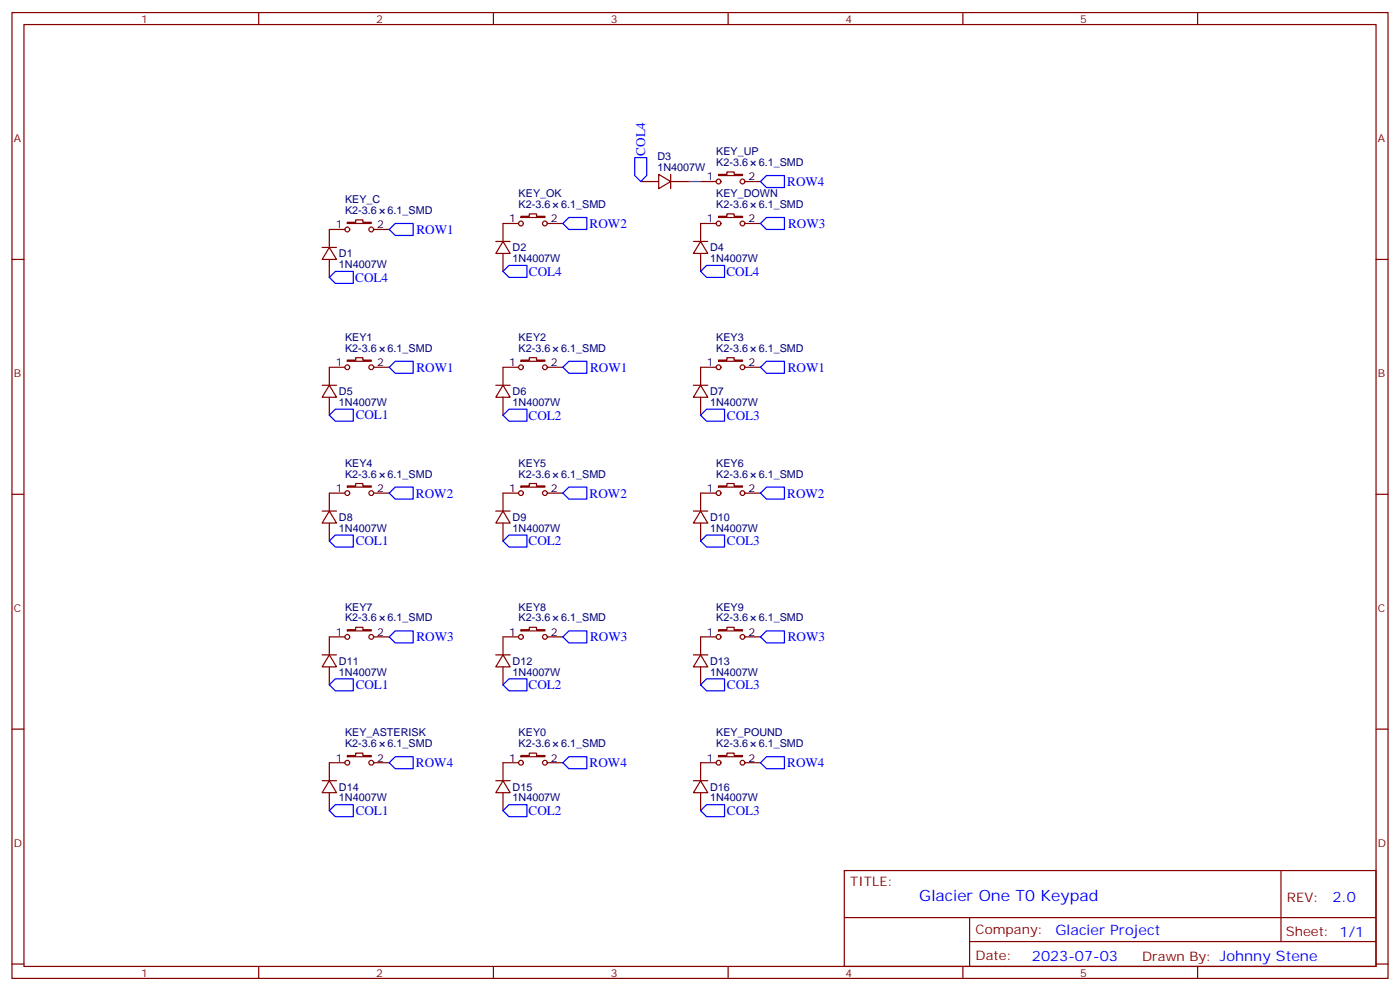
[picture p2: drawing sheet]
<svg xmlns="http://www.w3.org/2000/svg" width="412mm" height="292mm" viewBox="0 0 412 292" stroke-linecap="round" stroke-linejoin="round" font-family="sans-serif">
<g fill="none" stroke="#870000" stroke-width=".35">
<path d="M3.5 3.7h405.4v284.3h-405.4zM7.1 7.2h398.2v277.3h-398.2zM76.2 3.7v3.5M145.3 3.7v3.5M214.5 3.7v3.5M283.6 3.7v3.5M352.8 3.7v3.5M188.7 53.4h5.3M194 51.3l3.6 2.1-3.6 2.2zM197.6 53.4h5.2M197.6 51.3v4.3M206.4 53.4h4.6"/>
<path d="M211.7 51.3h2.4v-.7h2.2v.7h2.4v.4h-7zM219.4 53.4h4.6M3.5 76.4h3.6M94.9 72.8h4.2M97 72.8l2.1 3.6h-4.2zM97 76.4v5.3M101.6 67.6h-4.6v5.2M102.3 65.4h2.5v-.7h2.1v.7h2.5v.4h-7.1zM110.1 67.6h4.6M146 71.1h4.3M148.2 71.1l2.1 3.5h-4.3zM148.2 74.6v5.3"/>
<path d="M152.8 65.8h-4.6v5.3M153.5 63.7h2.4v-.7h2.1v.7h2.5v.3h-7zM161.2 65.8h4.6M204.3 71.1h4.2M206.4 71.1l2.1 3.5h-4.2zM206.4 74.6v5.3M211 65.8h-4.6v5.3M211.7 63.7h2.4v-.7h2.2v.7h2.4v.3h-7zM219.4 65.8h4.6M405.3 76.4h3.6M94.9 113.4h4.2M97 113.4l2.1 3.5h-4.2z"/>
<path d="M97 116.9v5.3M101.6 108.1h-4.6v5.3M102.3 106h2.5v-.7h2.1v.7h2.5v.4h-7.1zM110.1 108.1h4.6M146 113.4h4.3M148.2 113.4l2.1 3.5h-4.3zM148.2 116.9v5.3M152.8 108.1h-4.6v5.3M153.5 106h2.4v-.7h2.1v.7h2.5v.4h-7zM161.2 108.1h4.6M204.3 113.4h4.2M206.4 113.4l2.1 3.5h-4.2z"/>
<path d="M206.4 116.9v5.3M211 108.1h-4.6v5.3M211.7 106h2.4v-.7h2.2v.7h2.4v.4h-7zM219.4 108.1h4.6M3.5 145.5h3.6M94.9 150.5h4.2M97 150.5l2.1 3.5h-4.2zM97 154v5.3M101.6 145.2h-4.6v5.3M102.3 143.1h2.5v-.8h2.1v.8h2.5v.3h-7.1zM110.1 145.2h4.6M146 150.5h4.3"/>
<path d="M148.2 150.5l2.1 3.5h-4.3zM148.2 154v5.3M152.8 145.2h-4.6v5.3M153.5 143.1h2.4v-.8h2.1v.8h2.5v.3h-7zM161.2 145.2h4.6M204.3 150.5h4.2M206.4 150.5l2.1 3.5h-4.2zM206.4 154v5.3M211 145.2h-4.6v5.3M211.7 143.1h2.4v-.8h2.2v.8h2.4v.3h-7zM219.4 145.2h4.6M405.3 145.5h3.6"/>
<path d="M94.9 192.8h4.2M97 192.8l2.1 3.5h-4.2zM97 196.3v5.3M101.6 187.5h-4.6v5.3M102.3 185.4h2.5v-.7h2.1v.7h2.5v.3h-7.1zM110.1 187.5h4.6M146 192.8h4.3M148.2 192.8l2.1 3.5h-4.3zM148.2 196.3v5.3M152.8 187.5h-4.6v5.3M153.5 185.4h2.4v-.7h2.1v.7h2.5v.3h-7zM161.2 187.5h4.6"/>
<path d="M204.3 192.8h4.2M206.4 192.8l2.1 3.5h-4.2zM206.4 196.3v5.3M211 187.5h-4.6v5.3M211.7 185.4h2.4v-.7h2.2v.7h2.4v.3h-7zM219.4 187.5h4.6M3.5 214.7h3.6M405.3 214.7h3.6M94.9 229.8h4.2M97 229.8l2.1 3.6h-4.2zM97 233.4v5.3M101.6 224.5h-4.6v5.3"/>
<path d="M102.3 222.4h2.5v-.7h2.1v.7h2.5v.4h-7.1zM110.1 224.5h4.6M146 229.8h4.3M148.2 229.8l2.1 3.6h-4.3zM148.2 233.4v5.3M152.8 224.5h-4.6v5.3M153.5 222.4h2.4v-.7h2.1v.7h2.5v.4h-7zM161.2 224.5h4.6M204.3 229.8h4.2M206.4 229.8l2.1 3.6h-4.2zM206.4 233.4v5.3M211 224.5h-4.6v5.3"/>
<path d="M211.7 222.4h2.4v-.7h2.2v.7h2.4v.4h-7zM219.4 224.5h4.6M248.7 256.3h156.6v28.2h-156.6zM377.3 256.3v20.9M248.7 270.1h156.5M285.6 277.2h119.6M285.6 270.1v14.2M3.5 283.8h3.6M76.2 284.5v3.5M145.3 284.5v3.5M214.5 284.5v3.5M283.6 284.5v3.5"/>
<path d="M352.8 284.5v3.5M405.3 283.8h3.6"/>
<circle cx="211.7" cy="53.4" r=".71"/>
<circle cx="218.7" cy="53.4" r=".71"/>
<circle cx="102.3" cy="67.6" r=".71"/>
<circle cx="109.4" cy="67.6" r=".71"/>
<circle cx="153.5" cy="65.8" r=".71"/>
<circle cx="160.5" cy="65.8" r=".71"/>
<circle cx="211.7" cy="65.8" r=".71"/>
<circle cx="218.7" cy="65.8" r=".71"/>
<circle cx="102.3" cy="108.1" r=".71"/>
<circle cx="109.4" cy="108.1" r=".71"/>
<circle cx="153.5" cy="108.1" r=".71"/>
<circle cx="160.5" cy="108.1" r=".71"/>
<circle cx="211.7" cy="108.1" r=".71"/>
<circle cx="218.7" cy="108.1" r=".71"/>
<circle cx="102.3" cy="145.2" r=".71"/>
<circle cx="109.4" cy="145.2" r=".71"/>
<circle cx="153.5" cy="145.2" r=".71"/>
<circle cx="160.5" cy="145.2" r=".71"/>
<circle cx="211.7" cy="145.2" r=".71"/>
<circle cx="218.7" cy="145.2" r=".71"/>
<circle cx="102.3" cy="187.5" r=".71"/>
<circle cx="109.4" cy="187.5" r=".71"/>
<circle cx="153.5" cy="187.5" r=".71"/>
<circle cx="160.5" cy="187.5" r=".71"/>
<circle cx="211.7" cy="187.5" r=".71"/>
<circle cx="218.7" cy="187.5" r=".71"/>
<circle cx="102.3" cy="224.5" r=".71"/>
<circle cx="109.4" cy="224.5" r=".71"/>
<circle cx="153.5" cy="224.5" r=".71"/>
<circle cx="160.5" cy="224.5" r=".71"/>
<circle cx="211.7" cy="224.5" r=".71"/>
<circle cx="218.7" cy="224.5" r=".71"/>
</g>
<path d="M202.8 53.4h3.6" fill="none" stroke="#008700" stroke-width=".35"/>
<g fill="none" stroke="#00f" stroke-width=".35">
<path d="M187 46.4h3.5v5.3l-1.8 1.7-1.7-1.7zM224 53.4l1.8-1.7h5.3v3.5h-5.3zM114.7 67.6l1.7-1.8h5.3v3.5h-5.3zM148.2 79.9l1.7-1.8h5.3v3.6h-5.3zM165.8 65.8l1.8-1.8h5.3v3.6h-5.3zM206.4 79.9l1.7-1.8h5.3v3.6h-5.3zM224 65.8l1.8-1.8h5.3v3.6h-5.3zM97 81.7l1.8-1.8h5.3v3.5h-5.3zM114.7 108.1l1.7-1.7h5.3v3.5h-5.3zM165.8 108.1l1.8-1.7h5.3v3.5h-5.3zM224 108.1l1.8-1.7h5.3v3.5h-5.3zM98.8 120.5h5.3v3.5h-5.3l-1.8-1.8z"/>
<path d="M149.9 120.5h5.3v3.5h-5.3l-1.7-1.8zM206.4 122.2l1.7-1.7h5.3v3.5h-5.3zM97 159.3l1.8-1.8h5.3v3.5h-5.3zM114.7 145.2l1.7-1.8h5.3v3.5h-5.3zM148.2 159.3l1.7-1.8h5.3v3.5h-5.3zM165.8 145.2l1.8-1.8h5.3v3.5h-5.3zM206.4 159.3l1.7-1.8h5.3v3.5h-5.3zM224 145.2l1.8-1.8h5.3v3.5h-5.3zM114.7 187.5l1.7-1.8h5.3v3.6h-5.3zM149.9 199.8h5.3v3.6h-5.3l-1.7-1.8zM165.8 187.5l1.8-1.8h5.3v3.6h-5.3zM224 187.5l1.8-1.8h5.3v3.6h-5.3z"/>
<path d="M97 201.6l1.8-1.8h5.3v3.6h-5.3zM206.4 201.6l1.7-1.8h5.3v3.6h-5.3zM97 238.7l1.8-1.8h5.3v3.5h-5.3zM114.7 224.5l1.7-1.7h5.3v3.5h-5.3zM148.2 238.7l1.7-1.8h5.3v3.5h-5.3zM167.6 222.8h5.3v3.5h-5.3l-1.8-1.8zM206.4 238.7l1.7-1.8h5.3v3.5h-5.3zM224 224.5l1.8-1.7h5.3v3.5h-5.3z"/>
</g>
<text font-size="4.6" fill="#00f" x="270.8" y="265.3">Glacier One T0 Keypad</text>
<g font-size="4.2" fill="#00f">
<text x="392.5" y="265.6">2.0</text>
<text x="310.9" y="275.1">Glacier Project</text>
<text x="304" y="282.9">2023-07-03</text>
</g>
<g font-size="3.9" fill="#00f">
<text x="190.1" y="45.8" transform="rotate(-90 190.1 45.8)">COL4</text>
<text x="231.9" y="54.7">ROW4</text>
<text x="122.7" y="68.9">ROW1</text>
<text x="173.7" y="67.1">ROW2</text>
<text x="232.1" y="67.1">ROW3</text>
<text x="104.6" y="83">COL4</text>
<text x="155.8" y="81.2">COL4</text>
<text x="214" y="81.2">COL4</text>
<text x="122.7" y="109.4">ROW1</text>
<text x="173.8" y="109.4">ROW1</text>
<text x="232" y="109.4">ROW1</text>
<text x="104.8" y="123.4">COL1</text>
<text x="155.7" y="123.5">COL2</text>
<text x="214.1" y="123.5">COL3</text>
<text x="122.5" y="146.5">ROW2</text>
<text x="173.7" y="146.5">ROW2</text>
<text x="231.9" y="146.5">ROW2</text>
<text x="104.8" y="160.5">COL1</text>
<text x="155.7" y="160.6">COL2</text>
<text x="214.1" y="160.6">COL3</text>
<text x="122.7" y="188.8">ROW3</text>
<text x="173.8" y="188.8">ROW3</text>
<text x="232" y="188.8">ROW3</text>
<text x="104.8" y="202.8">COL1</text>
<text x="155.7" y="202.9">COL2</text>
<text x="214.1" y="202.9">COL3</text>
<text x="122.5" y="225.9">ROW4</text>
<text x="173.7" y="225.9">ROW4</text>
<text x="231.9" y="225.9">ROW4</text>
<text x="104.8" y="239.8">COL1</text>
<text x="155.7" y="240">COL2</text>
<text x="214.1" y="240">COL3</text>
</g>
<g font-size="3.9" fill="#800">
<text x="250.5" y="260.9">TITLE:</text>
<text x="379.1" y="265.6">REV:</text>
<text x="287.4" y="275.1">Company:</text>
<text x="378.7" y="275.7">Sheet: 1/1</text>
<text x="287.4" y="282.8">Date:</text>
<text x="336.4" y="282.8">Drawn By: Johnny Stene</text>
</g>
<g font-size="3.2" fill="#800">
<text x="41.6" y="6.7">1</text>
<text x="110.8" y="6.7">2</text>
<text x="179.9" y="6.7">3</text>
<text x="249.1" y="6.7">4</text>
<text x="318.2" y="6.7">5</text>
<text x="4.1" y="41.8">A</text>
<text x="405.9" y="41.8">A</text>
<text x="4.1" y="110.9">B</text>
<text x="405.9" y="110.9">B</text>
<text x="4.1" y="180.1">C</text>
<text x="405.9" y="180.1">C</text>
<text x="4.1" y="249.2">D</text>
<text x="405.9" y="249.2">D</text>
<text x="41.6" y="287.5">1</text>
<text x="110.8" y="287.5">2</text>
<text x="179.9" y="287.5">3</text>
<text x="249.1" y="287.5">4</text>
<text x="318.2" y="287.5">5</text>
</g>
<g font-size="3.2" fill="#000080">
<text x="193.7" y="47">D3</text>
<text x="211" y="45.7">KEY_UP</text>
<text x="193.7" y="50.3">1N4007W</text>
<text x="211" y="48.9">K2-3.6</text>
<text x="223.5" y="48.9">6.1_SMD</text>
<text x="101.6" y="59.8">KEY_C</text>
<text x="152.8" y="58">KEY_OK</text>
<text x="211" y="58">KEY_DOWN</text>
<text x="101.6" y="63">K2-3.6</text>
<text x="114.2" y="63">6.1_SMD</text>
<text x="152.8" y="61.2">K2-3.6</text>
<text x="165.3" y="61.2">6.1_SMD</text>
<text x="211" y="61.2">K2-3.6</text>
<text x="223.5" y="61.2">6.1_SMD</text>
<text x="99.8" y="75.7">D1</text>
<text x="151" y="77.2">1N4007W</text>
<text x="151" y="74">D2</text>
<text x="209.2" y="77.2">1N4007W</text>
<text x="209.2" y="74">D4</text>
<text x="99.8" y="79">1N4007W</text>
<text x="101.6" y="100.4">KEY1</text>
<text x="152.8" y="100.4">KEY2</text>
<text x="211" y="100.4">KEY3</text>
<text x="101.6" y="103.5">K2-3.6</text>
<text x="114.2" y="103.5">6.1_SMD</text>
<text x="152.8" y="103.5">K2-3.6</text>
<text x="165.3" y="103.5">6.1_SMD</text>
<text x="211" y="103.5">K2-3.6</text>
<text x="223.5" y="103.5">6.1_SMD</text>
<text x="99.8" y="119.5">1N4007W</text>
<text x="99.8" y="116.3">D5</text>
<text x="151" y="119.5">1N4007W</text>
<text x="151" y="116.3">D6</text>
<text x="209.2" y="119.5">1N4007W</text>
<text x="209.2" y="116.3">D7</text>
<text x="101.6" y="137.4">KEY4</text>
<text x="152.8" y="137.4">KEY5</text>
<text x="211" y="137.4">KEY6</text>
<text x="101.6" y="140.6">K2-3.6</text>
<text x="114.2" y="140.6">6.1_SMD</text>
<text x="152.8" y="140.6">K2-3.6</text>
<text x="165.3" y="140.6">6.1_SMD</text>
<text x="211" y="140.6">K2-3.6</text>
<text x="223.5" y="140.6">6.1_SMD</text>
<text x="99.8" y="153.4">D8</text>
<text x="151" y="153.4">D9</text>
<text x="209.2" y="153.4">D10</text>
<text x="99.8" y="156.6">1N4007W</text>
<text x="151" y="156.6">1N4007W</text>
<text x="209.2" y="156.6">1N4007W</text>
<text x="101.6" y="179.7">KEY7</text>
<text x="152.8" y="179.7">KEY8</text>
<text x="211" y="179.7">KEY9</text>
<text x="101.6" y="182.9">K2-3.6</text>
<text x="114.2" y="182.9">6.1_SMD</text>
<text x="152.8" y="182.9">K2-3.6</text>
<text x="165.3" y="182.9">6.1_SMD</text>
<text x="211" y="182.9">K2-3.6</text>
<text x="223.5" y="182.9">6.1_SMD</text>
<text x="99.8" y="195.7">D11</text>
<text x="151" y="195.7">D12</text>
<text x="209.2" y="195.7">D13</text>
<text x="99.8" y="198.9">1N4007W</text>
<text x="151" y="198.9">1N4007W</text>
<text x="209.2" y="198.9">1N4007W</text>
<text x="101.6" y="220">K2-3.6</text>
<text x="101.6" y="216.8">KEY_ASTERISK</text>
<text x="114.2" y="220">6.1_SMD</text>
<text x="152.8" y="220">K2-3.6</text>
<text x="152.8" y="216.8">KEY0</text>
<text x="165.3" y="220">6.1_SMD</text>
<text x="211" y="220">K2-3.6</text>
<text x="211" y="216.8">KEY_POUND</text>
<text x="223.5" y="220">6.1_SMD</text>
<text x="99.8" y="232.7">D14</text>
<text x="151" y="232.7">D15</text>
<text x="209.2" y="232.7">D16</text>
<text x="99.8" y="236">1N4007W</text>
<text x="151" y="236">1N4007W</text>
<text x="209.2" y="236">1N4007W</text>
</g>
<g font-size="3.2">
<text x="208.2" y="53.1">1</text>
<text x="220.5" y="53.1">2</text>
<text x="150" y="65.4">1</text>
<text x="162.3" y="65.4">2</text>
<text x="208.2" y="65.4">1</text>
<text x="220.5" y="65.4">2</text>
<text x="98.9" y="67.2">1</text>
<text x="111.1" y="67.2">2</text>
<text x="98.9" y="107.8">1</text>
<text x="111.1" y="107.8">2</text>
<text x="150" y="107.8">1</text>
<text x="162.3" y="107.8">2</text>
<text x="208.2" y="107.8">1</text>
<text x="220.5" y="107.8">2</text>
<text x="98.9" y="144.8">1</text>
<text x="111.1" y="144.8">2</text>
<text x="150" y="144.8">1</text>
<text x="162.3" y="144.8">2</text>
<text x="208.2" y="144.8">1</text>
<text x="220.5" y="144.8">2</text>
<text x="98.9" y="187.1">1</text>
<text x="111.1" y="187.1">2</text>
<text x="150" y="187.1">1</text>
<text x="162.3" y="187.1">2</text>
<text x="208.2" y="187.1">1</text>
<text x="220.5" y="187.1">2</text>
<text x="98.9" y="224.2">1</text>
<text x="111.1" y="224.2">2</text>
<text x="150" y="224.2">1</text>
<text x="162.3" y="224.2">2</text>
<text x="208.2" y="224.2">1</text>
<text x="220.5" y="224.2">2</text>
</g>
</svg>
